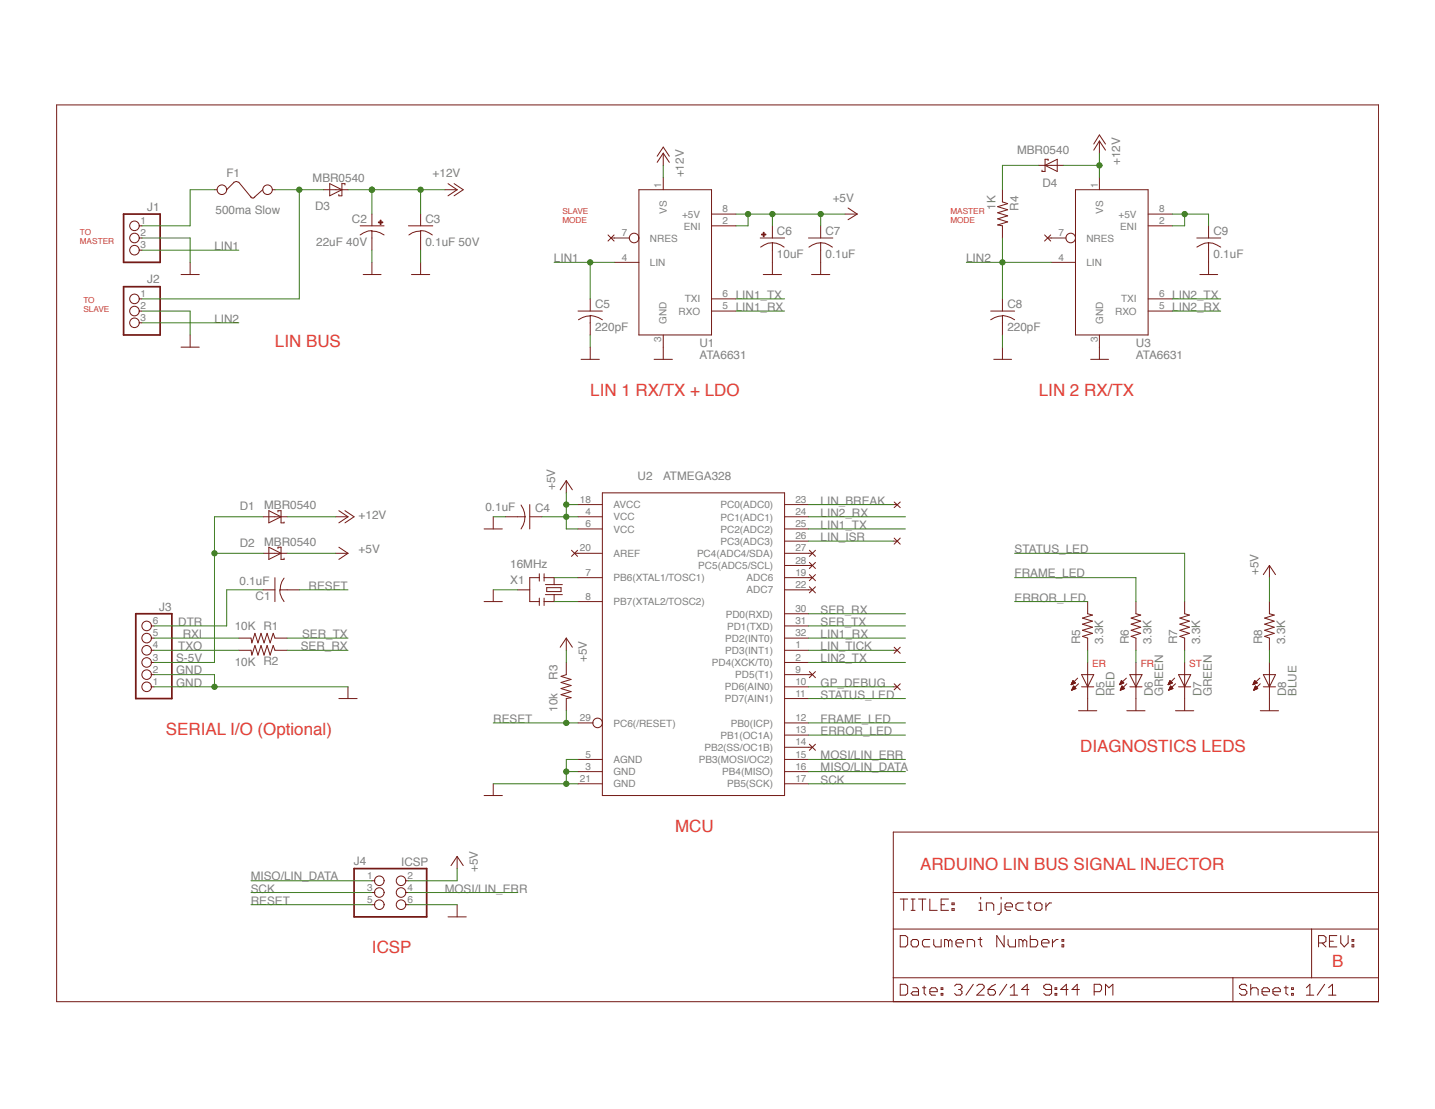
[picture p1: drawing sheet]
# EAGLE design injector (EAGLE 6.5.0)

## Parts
C1  0.1uF  C-USC0805  [C0805]
C2  22uF 40V  CPOL-USUD-6,3X5,8  [UD-6,3X5,8_NICHICON]
C3  0.1uF 50V  C-USC0805  [C0805]
C4  0.1uF  C-USC0805  [C0805]
C5  220pF  C-USC0805  [C0805]
C6  10uF  CPOL-USA/3216-18R  [A/3216-18R]
C7  0.1uF  C-USC0805  [C0805]
C8  220pF  C-USC0805  [C0805]
C9  0.1uF  C-USC0805  [C0805]
D1  MBR0540  SMF5.0AT1  [SOD123FL]
D2  MBR0540  SMF5.0AT1  [SOD123FL]
D3  MBR0540  SMF5.0AT1  [SOD123FL]
D4  MBR0540  SMF5.0AT1  [SOD123FL]
D5  RED  LED  [1206-LED]
D6  GREEN  LED  [1206-LED]
D7  GREEN  LED  [1206-LED]
D8  BLUE  LED  [1206-LED]
F1  500ma Slow  FUSE  [1206]
J1  PINHD-1X3  [1X03]
J2  PINHD-1X3  [1X03]
J3  PINHD-1X6  [1X06]
J4  ICSP  PINHD-2X3  [2X03]
R1  10K  R-US_R0805  [R0805]
R2  10K  R-US_R0805  [R0805]
R3  10k  R-US_R0805  [R0805]
R4  1K  R-US_R0805  [R0805]
R5  3.3K  R-US_R0805  [R0805]
R6  3.3K  R-US_R0805  [R0805]
R7  3.3K  R-US_R0805  [R0805]
R8  3.3K  R-US_R0805  [R0805]
U1  ATA6631  [SO-08]
U2  ATMEGA328  [TQFP32-08]
U3  ATA6631  [SO-08]
X1  16MHz  RESONATORSMD  [RESONATOR-SMD]

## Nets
+5V: C4.1 C6.+ C7.1 D2.C J4.2 R3.1 R8.2 U1.2(ENI) U1.8(+5V) U2.4(VCC) U2.6(VCC) U2.18(AVCC)
+12V: C2.+ C3.1 D1.C D3.C D4.A U1.1(VS) U3.1(VS)
DTR: C1.1 J3.6
ERROR_LED: R5.2 U2.13(PB1(OC1A))
FRAME_LED: R6.2 U2.12(PB0(ICP))
GND: C2.- C3.2 C4.2 C5.2 C6.- C7.2 C8.2 C9.2 D5.C D6.C D7.C D8.C J1.2 J2.2 J3.1 J3.2 J4.6 U1.3(GND) U2.3(GND) U2.5(AGND) U2.21(GND) U3.3(GND) X1.2
GP_DEBUG: U2.10(PD6(AIN0))
LIN1: C5.1 J1.3 U1.4(LIN)
LIN1_RX: U1.5(RXO) U2.32(PD2(INT0))
LIN1_TX: U1.6(TXI) U2.25(PC2(ADC2))
LIN2: C8.1 J2.3 R4.2 U3.4(LIN)
LIN2_RX: U2.24(PC1(ADC1)) U3.5(RXO)
LIN2_TX: U2.2(PD4(XCK/T0)) U3.6(TXI)
LIN_BREAK: U2.23(PC0(ADC0))
LIN_ISR: U2.26(PC3(ADC3))
LIN_TICK: U2.1(PD3(INT1))
MISO/LIN_DATA: J4.1 U2.16(PB4(MISO))
MOSI/LIN_ERR: J4.4 U2.15(PB3(MOSI/OC2))
N$1: D7.A R7.1
N$2: D8.A R8.1
N$3: D6.A R6.1
N$4: D5.A R5.1
N$6: D3.A F1.2 J2.1
N$9: D4.C R4.1
RESET: C1.2 J4.5 R3.2 U2.29(PC6(/RESET))
RXI: J3.5 R1.2
S-5V: D1.A D2.A J3.3
SCK: J4.3 U2.17(PB5(SCK))
SECONDARY_5V: C9.1 U3.2(ENI) U3.8(+5V)
SER_RX: R2.1 U2.30(PD0(RXD))
SER_TX: R1.1 U2.31(PD1(TXD))
STATUS_LED: R7.2 U2.11(PD7(AIN1))
TXO: J3.4 R2.2
VBAT: F1.1 J1.1
XTAL1: U2.7(PB6(XTAL1/TOSC1)) X1.3
XTAL2: U2.8(PB7(XTAL2/TOSC2)) X1.1
Unconnected: U1.7(NRES) U2.9(PD5(T1)) U2.14(PB2(SS/OC1B)) U2.19(ADC6) U2.20(AREF) U2.22(ADC7) U2.27(PC4(ADC4/SDA)) U2.28(PC5(ADC5/SCL)) U3.7(NRES)

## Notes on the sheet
- SLAVE
  MODE
- MASTER
  MODE
- TO
  MASTER
- TO
  SLAVE
- LIN BUS
- LIN 1 RX/TX + LDO | LIN 2 RX/TX
- ER | FR | ST
- SERIAL I/O (Optional)
- DIAGNOSTICS LEDS
- MCU
- ARDUINO LIN BUS SIGNAL INJECTOR
- ICSP
- B
